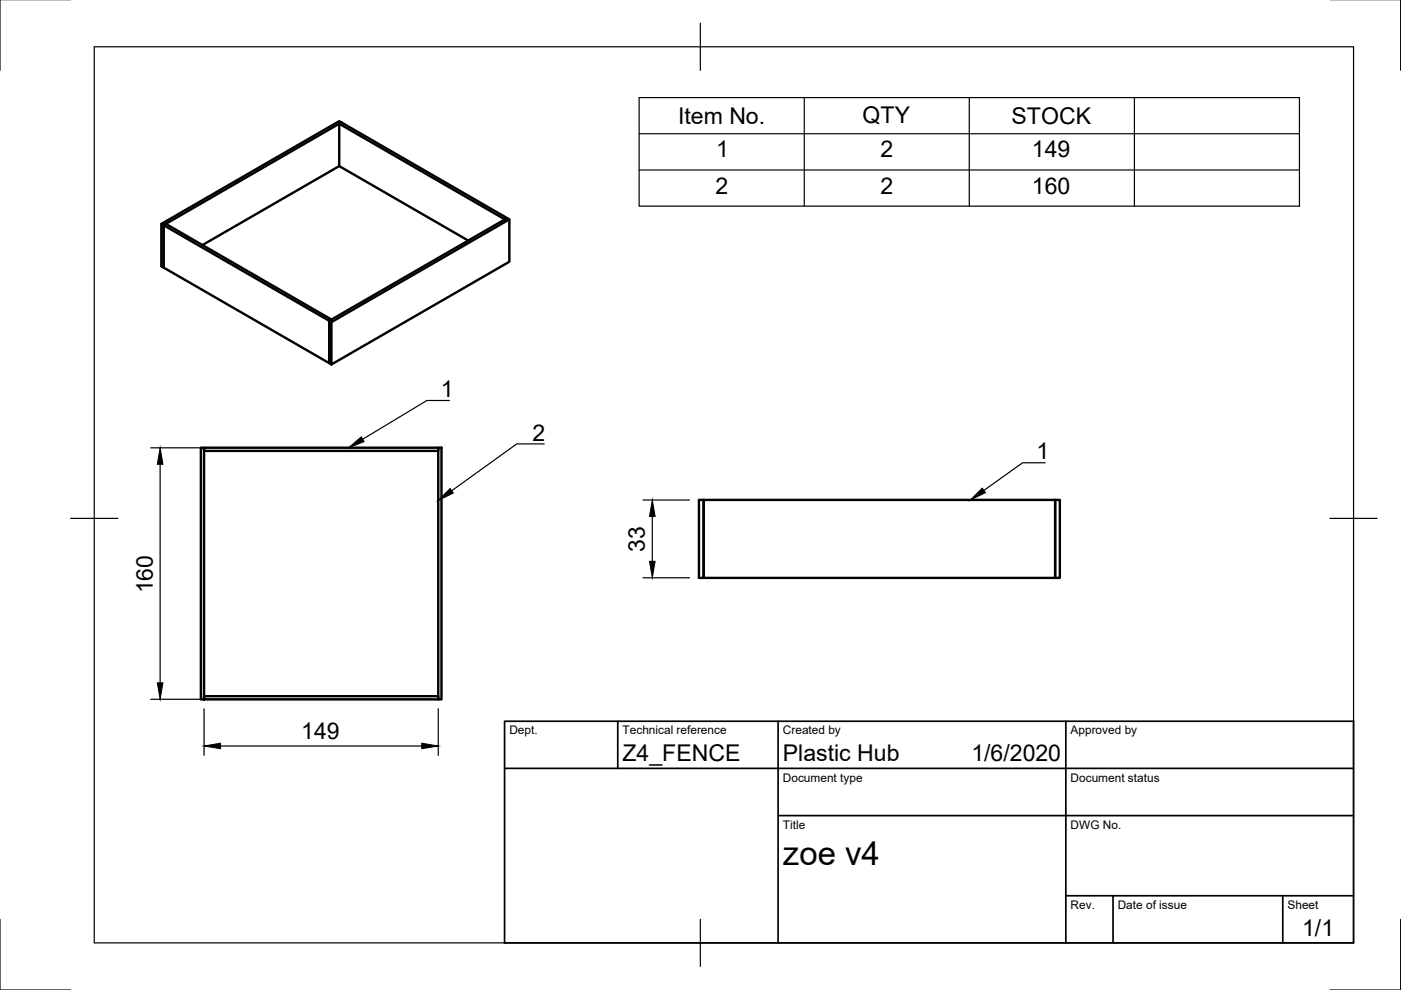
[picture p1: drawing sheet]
<svg xmlns="http://www.w3.org/2000/svg" width="297mm" height="210mm" viewBox="0 0 297 210" stroke-linecap="round" stroke-linejoin="round" font-family="sans-serif">
<!-- layer: Visible -->
<g fill="none" stroke="#000" stroke-width=".51">
<path d="M71.9 35.2l27.4 15.8M71.9 35.2l-29 16.8M72.4 26l35.1 20.2-.5 .3-35.1-20.3v9M72.4 26l-.5 .2M34.2 47.5l37.7-21.8 .5 .3-37.7 21.7v9l-.5-.3zM34.2 47.5l.5 .2 .5-.2 35.1 20.2-.5 .3v9l-35.1-20.3v-9l35.1 20.3v9l.5 .3v-9l-.5-.3 37.7-21.8 .5 .3v9l-37.7 21.8M108 46.5l-37.7 21.8M42.6 94.9h.7v53.4h-.7zM43.3 94.9h49.6v.7h-49.6zM92.9 94.9h.7v53.4h-.7zM148.2 106h1v16.5h-1zM149.2 106h74.5v16.5h-74.5z"/>
<path d="M223.7 106h1v16.5h-1zM43.3 147.6h49.6v.7h-49.6z"/>
</g>
<!-- layer: Border -->
<path d="M0 -.1v15M297 -.1v15M20 9.9h267v190h-267zM148.5 4.9v10M15 109.9h10M282 109.9h10M0 194.9v15h15M148.5 194.9v10M297 194.9v15h-15" fill="none" stroke="#000" stroke-width=".25"/>
<!-- layer: TitleBlock -->
<path d="M107 152.9h180v47h-180zM131 152.9v10M165 152.9v47M226 152.9v47M107 162.9h180M165 172.9h122M226 189.9h61M236 189.9v10M272 189.9v10" fill="none" stroke="#000" stroke-width=".36"/>
<!-- layer: Dimensions -->
<path d="M32 94.9h59.6M34 98.4v46.4M136.3 106h9.9M138.3 109.5v9.5M136.3 122.5h9.9M32 148.3h59.6M43.3 150.3v9.9M46.8 158.2h42.6M92.9 150.3v9.9" fill="none" stroke="#000" stroke-width=".25"/>
<path d="M34 94.9l.5 3.5h-1.1zM138.3 106l.6 3.5h-1.2zM137.7 119h1.2l-.6 3.5zM33.4 144.8h1.1l-.5 3.5zM43.3 158.2l3.5-.6v1.1zM89.4 157.6l3.5 .6-3.5 .5z" fill="#000" stroke="#000" stroke-width=".21"/>
<!-- layer: BOM -->
<path d="M135.5 20.7h140v23h-140zM135.5 28.4h140M135.5 36h140M170.5 20.7v23M205.5 20.7v23M240.5 20.7v23" fill="none" stroke="#000" stroke-width=".25"/>
<!-- layer: Annotations -->
<path d="M73.9 94.9l2.7-2.3 .6 1zM95.4 103.6l.7 .9-3.2 1.6zM205.7 106l2.6-2.5 .6 1z" fill="#000" stroke="#000" stroke-width=".21"/>
<path d="M95.3 84.9h-4.8l-13.6 8.2M115.4 94.1h-5.8l-13.8 9.9M221.6 98.1h-4.8l-8.2 5.9" fill="none" stroke="#000" stroke-width=".25"/>
<text font-size="7" x="166" y="183.4">zoe v4</text>
<g font-size="4.9">
<text x="143.8" y="26.3">Item No.</text>
<text x="182.9" y="26.2">QTY</text>
<text x="214.5" y="26.3">STOCK</text>
<text x="151.8" y="33.4">1</text>
<text x="186.7" y="33.4">2</text>
<text x="218.8" y="33.4">149</text>
<text x="151.7" y="41.1">2</text>
<text x="186.7" y="41.1">2</text>
<text x="218.8" y="41.1">160</text>
<text x="93.5" y="84.2">1</text>
<text x="112.9" y="93.4">2</text>
<text x="219.8" y="97.4">1</text>
<text x="136.7" y="117" transform="rotate(-90 136.7 117)">33</text>
<text x="32.4" y="125.8" transform="rotate(-90 32.4 125.8)">160</text>
<text x="63.9" y="156.6">149</text>
<text x="132" y="161.4">Z4_FENCE</text>
<text x="166" y="161.4">Plastic Hub</text>
<text x="206" y="161.4">1/6/2020</text>
<text x="276.1" y="198.6">1/1</text>
</g>
<g font-size="2.5">
<text x="108" y="155.7">Dept.</text>
<text x="132" y="155.7">Technical reference</text>
<text x="166" y="155.7">Created by</text>
<text x="227" y="155.7">Approved by</text>
<text x="166" y="165.7">Document type</text>
<text x="227" y="165.7">Document status</text>
<text x="166" y="175.7">Title</text>
<text x="227" y="175.7">DWG No.</text>
<text x="227" y="192.7">Rev.</text>
<text x="237" y="192.7">Date of issue</text>
<text x="273" y="192.7">Sheet</text>
</g>
</svg>
